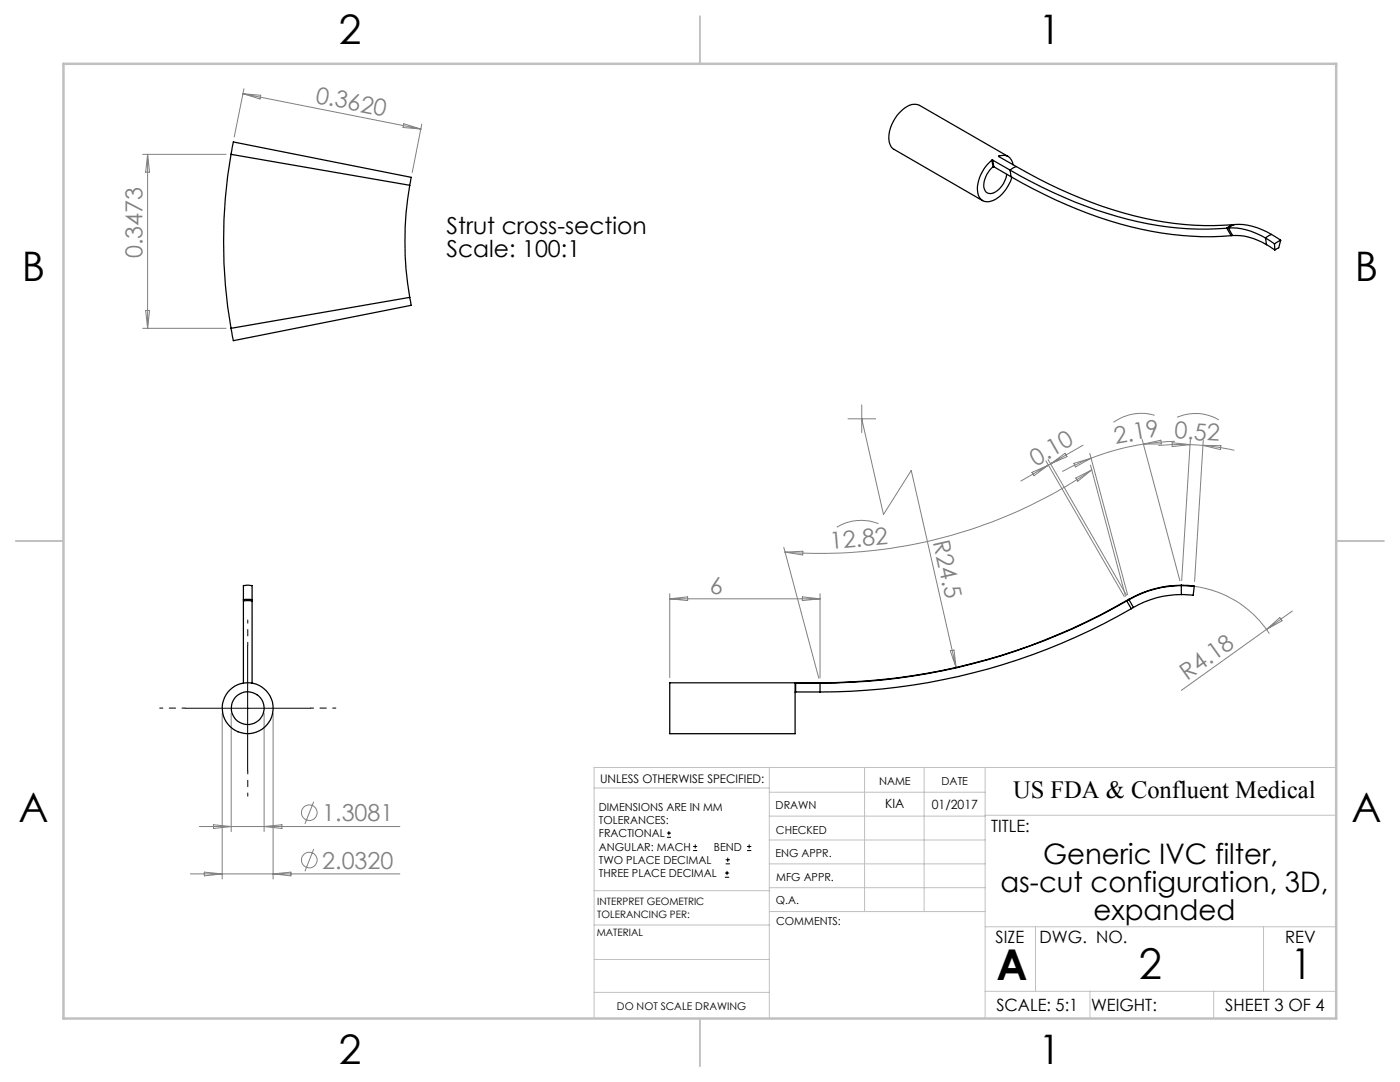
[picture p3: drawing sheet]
<svg xmlns="http://www.w3.org/2000/svg" width="279mm" height="216mm" viewBox="0 0 279 216" stroke-linecap="round" stroke-linejoin="round" font-family="sans-serif">
<g fill="none" stroke="#808080" stroke-width=".2">
<path d="M48.5 18.7l35.5 7.1M48.5 18.7l3.5 .3-.1 .8zM48.7 17.7l-2 9.6M28.5 30.8h16.6M29.5 30.8v34.7M29.5 30.8l.3 3.6h-.7zM80.6 24.7l3.4 1.1-3.6-.4zM84.2 24.8l-1.9 9.6M28.5 65.5h16.6M29.1 61.9h.7l-.3 3.6zM169.2 83.6h5.6M172 83.6l4.3 19.1 5.6-8.8 8.9 39.3"/>
<path d="M172 80.8v5.5M206 94.3l3.2-1.5-2.9 2.1zM208.7 92l15.7 27M209.2 91.7l15.6 27.1M209.2 92.8l-5.5 3.2M209.7 92.6l-.5 .2M209.7 92.6l2.8-2.1 .4 .6zM214.3 92.5l3.4-1.1-3.1 1.8zM214.7 95.4l3.2-1.6-2.8 2.2zM216.1 88.8l-6.4 3.8M217.5 90.5l7.5 28.2M217.6 92.8l7 26.2"/>
<path d="M217.7 91.4l-2.2 .9-3.5 1.8M217.9 93.8a96.4 96.4 0 0 1-61.2 16.4M227.9 87.7l7.6 28.2M228.2 88.6l3.5-.8 .1 .8zM228.2 88.6a50.4 50.4 0 0 0-10.5 2.8M230.4 82.9a9.5 9.5 0 0 0-8.2 1.4M233.9 88.3l3.6 .4-3.6 .4zM234.5 88.1l-3.1 .1-3.2 .4M234.9 83.3a9.1 9.1 0 0 1 8.3 .5M237.5 88.7l2.6 .2M237.5 88.7h-4l-2.3 .2M237.6 87.7l-1.8 28.2"/>
<path d="M240.1 88.9h3.6l-.1 .8zM240.1 88.9l3.1 .4 3.1 .6M240.1 87.9l-1.7 28.1M133.7 118.5v16.7M133.7 119.5h30M133.7 119.5l3.5-.4v.7zM156.4 109.2l7 26.1M156.7 110.2l3.5-.2v.7zM160.1 119.1l3.6 .4-3.6 .3zM163.7 118.5v16.8M175.3 104.5a9.3 9.3 0 0 0-8.3 .7M236.7 116.9a21 21 0 0 1 16.6 9.5"/>
<path d="M189.7 129.9l.7-.2 .4 3.5zM252.8 125.6l-17 12.2M252.8 125.6l2.6-2.4 .5 .7zM257.9 121.9l-5.1 3.7M44.3 142.3v33.1M46.1 142.3v23.6M52.7 142.3v23.6M54.5 142.3v33.1M62.6 159.9l-1.7 4.5M38 174.4h41.8M39.8 164.9h40M40.8 174l3.5 .4-3.5 .4z"/>
<path d="M42.6 164.6l3.5 .3-3.5 .4zM52.7 164.9l3.6-.3v.7zM54.5 174.4l3.6-.4v.8zM62.6 169.4l-1.7 4.4"/>
<circle cx="61.7" cy="162.2" r="1.55"/>
<circle cx="61.7" cy="171.6" r="1.55"/>
</g>
<g fill="none" stroke="#000" stroke-width=".2">
<path d="M49.4 128.8v25M36.9 141.3h25M133.1 167.1h.8M133.1 166.2h.8M133.5 165.8v.9M138.3 169.7h.8M138.3 168.9h.8M138.7 168.5v.8M144.7 175h.8M144.7 174.2h.8M144.8 172.4h.9M144.8 171.6h.9"/>
<path d="M145.1 173.8v.8M145.2 171.1v.9M149.1 169.7h.8M149.1 168.9h.8M149.5 168.5v.8"/>
</g>
<path d="M49.4 128.8v-5.1M36.9 141.3h-5M49.4 153.8v5.1M61.9 141.3h5.1" fill="none" stroke="#000" stroke-width=".2" stroke-dasharray="15.2 1.3 1.3 1.3" stroke-dashoffset="14.6"/>
<g fill="none" stroke="#c0c0c0" stroke-width=".2">
<path d="M118.6 157.2h34.9M153.5 153.1v50.1M153.5 158.1h43.1M172.5 153.1v28.8M184.4 153.1v28.8M196.6 153.1v50.1M266.7 153.1h-148.1v50.1M118.6 177.7h35M153.5 167.6h43.1M153.5 162.8h43.1M153.5 172.4h43.1M153.5 177.1h43.1"/>
<path d="M196.6 162.7h70.1M118.6 198h34.9M118.6 191.5h34.9M118.6 184.6h35M153.6 181.9h43M196.6 197.8h70.1M196.6 184.9h70.1M206.7 184.9v12.9M217.5 197.8v5.4M242.2 197.8v5.4M252.2 184.9v12.9"/>
</g>
<path d="M139.7 3.2v9.5M3.1 107.9h9.6M266.7 107.9h9.5M139.7 203.2v9.6" fill="none" stroke="#c0c0c0" stroke-width=".25"/>
<path d="M12.7 12.7h254v190.5h-254z" fill="none" stroke="#c0c0c0" stroke-width=".5"/>
<g fill="none" stroke="#000" stroke-width=".25">
<path d="M46.1 30.8a102.4 102.4 0 0 0 0 34.7M46.1 30.8l.5-2.5 35.5 7.1-.3 1.6M46.1 30.8l35.7 6.2M81.8 37a66.1 66.1 0 0 0 0 22.3M197.9 32h.2M197.9 32a7.2 7.2 0 0 0-2.6 7 1.97 1.97 0 0 0 2.9 1 7.5 7.5 0 0 0 3.7-4.7M197.9 32l.3 1.3M198.1 32l3.5 1.9M198.1 32l.2 1.3M198.2 33.3h.1M198.2 33.3a4.8 4.8 0 0 0-1.7 4.4 1.35 1.35 0 0 0 2.1 .6 5.1 5.1 0 0 0 2.3-3.5M198.3 33.3l3.5 2"/>
<path d="M199.4 31.2a1.97 1.97 0 0 1 2.8 1.7M199.4 31.2l3.4 2M199.4 31.2h-.1M201.2 31.2l-17.7-10.2a2.92 2.92 0 0 0-3.3 .8 7 7 0 0 0-2.6 7l.7 .9 17.8 10.3M201.6 33.9a82.8 82.8 0 0 0 33.6 11.6l3.9 .2 5.7-.2M201.6 33.9l.2 1.4M201.8 35.3a86.4 86.4 0 0 0 32.1 11.5l2 .2a50 50 0 0 0 9.8 0M202.8 33.2l-1.2 .7M202.8 33.2a82.8 82.8 0 0 0 33.6 11.6l3.9 .2 5.8-.2M81.8 59.3l.3 1.6-35.5 7.1-.5-2.5M81.8 59.3l-35.7 6.2M244.8 45.5l.9 1.5"/>
<path d="M245.1 45.5a12.9 12.9 0 0 1 7.5 2M245.1 45.5l.9 1.5M245.1 45.5h-.3M246 47a12.1 12.1 0 0 1 6.8 1.8M246 47h-.3M246.1 44.8l-1.3 .7M246.4 44.8l-1.3 .7M246.4 44.8a12.8 12.8 0 0 1 7.4 2M246.4 44.8h-.3M252.6 47.5l1.8 1.2M252.6 47.5l.2 1.3M252.8 48.8l1.6 1.1"/>
<path d="M253.8 46.8l-1.2 .7M253.8 46.8l1.8 1.1M254.4 48.7v1.2M255.6 47.9l-1.2 .8M255.6 47.9l-.4 1.5-.8 .5M48.6 119.9v16.4M48.6 119.9h1.7M48.6 119.7h1.7M48.6 119.7v-2.9h.6h1.1v2.9M48.6 119.7v.2M50.3 119.9v16.4M50.3 119.7v.2"/>
<path d="M224.8 119.8a122.3 122.3 0 0 1-61.1 16.4M224.8 119.8l.1 .1M224.9 119.9a122.6 122.6 0 0 1-61.2 16.4M224.9 119.9l.9 1.6M225.3 119.6v.1M225.3 119.6l-.5 .2M225.3 119.7l-.4 .2M225.3 119.7l.9 1.5M235.8 116.8a21.4 21.4 0 0 0-10.5 2.8M235.8 116.8l2.5 .2M235.8 116.8a21.4 21.4 0 0 0-10.5 2.9M235.8 118.6a18.6 18.6 0 0 0-9.6 2.6"/>
<path d="M235.8 116.8h.1M235.8 116.8v1.8M238.3 117l-.2 1.8-2.3-.2M158.8 138.1h-.1M158.8 136.3h4.9M158.8 138.1h4.9M158.8 136.3v1.8M163.7 136.2h-30v10.2h25v-10.1h.1M163.7 136.2v.1M163.7 136.3v1.8M225.8 121.5a124 124 0 0 1-62.1 16.6M226.2 121.2l-.4 .3"/>
<circle cx="49.4" cy="141.3" r="5.1"/>
<circle cx="49.4" cy="141.3" r="3.3"/>
</g>
<g font-size="8.5">
<text x="198.9" y="195.5">A</text>
<text x="227.3" y="195.4">2</text>
<text x="257.6" y="195.4">1</text>
</g>
<g font-size="8.1">
<text x="67.6" y="8.9">2</text>
<text x="207.3" y="8.9">1</text>
<text x="4.4" y="56.2">B</text>
<text x="270.4" y="56.2">B</text>
<text x="3.7" y="164.1">A</text>
<text x="269.7" y="164.1">A</text>
<text x="67.6" y="212.4">2</text>
<text x="207.3" y="212.4">1</text>
</g>
<g font-size="5.6">
<text x="208.2" y="172.3">Generic IVC filter,</text>
<text x="199.6" y="178">as-cut configuration, 3D,</text>
<text x="218.2" y="183.6">expanded</text>
</g>
<text font-size="4.9" x="202.2" y="159.3">US FDA &amp; Confluent Medical</text>
<g font-size="4.7" fill="#808080">
<text x="62.8" y="20.5" transform="rotate(11 62.8 20.5)">0.3620</text>
<text x="28.5" y="51.5" transform="rotate(-90 28.5 51.5)">0.3473</text>
<text x="222.6" y="88.5" transform="rotate(-10 222.6 88.5)">2.19</text>
<text x="234.3" y="87.5" transform="rotate(4 234.3 87.5)">0.52</text>
<text x="206.7" y="93.1" transform="rotate(-30 206.7 93.1)">0.10</text>
<text x="165.7" y="109.6" transform="rotate(-5 165.7 109.6)">12.82</text>
<text x="186.2" y="108.1" transform="rotate(77 186.2 108.1)">R24.5</text>
<text x="141.7" y="118.4">6</text>
<text x="236.9" y="135.8" transform="rotate(-36 236.9 135.8)">R4.18</text>
<text x="64.3" y="163.9">1.3081</text>
<text x="64.3" y="173.3">2.0320</text>
</g>
<g font-size="4.7">
<text x="89.1" y="46.8">Strut cross-section</text>
<text x="89.1" y="51.3">Scale: 100:1</text>
</g>
<g font-size="3.4">
<text x="197.8" y="166">TITLE:</text>
<text x="198.7" y="188.1">SIZE</text>
<text x="207.5" y="188.1">DWG. NO.</text>
<text x="256.5" y="188.2">REV</text>
<text x="198.8" y="201.7">SCALE: 5:1</text>
<text x="217.7" y="201.8">WEIGHT:</text>
<text x="244.5" y="201.7">SHEET 3 OF 4</text>
</g>
<g font-size="2.5">
<text x="176.7" y="161.3">KIA</text>
<text x="186" y="161.4">01/2017</text>
</g>
<text font-size="2.4" x="119.8" y="156.2">UNLESS OTHERWISE SPECIFIED:</text>
<g font-size="2.2">
<text x="119.5" y="161.8">DIMENSIONS ARE IN MM</text>
<text x="154.8" y="161.4">DRAWN</text>
<text x="175.4" y="156.6">NAME</text>
<text x="187.9" y="156.7">DATE</text>
<text x="119.5" y="164.4">TOLERANCES:</text>
<text x="119.5" y="167.1">FRACTIONAL</text>
<text x="154.9" y="166.3">CHECKED</text>
<text x="119.5" y="169.7">ANGULAR: MACH</text>
<text x="119.5" y="172.4">TWO PLACE DECIMAL</text>
<text x="142.5" y="169.7">BEND</text>
<text x="154.8" y="171">ENG APPR.</text>
<text x="119.5" y="175">THREE PLACE DECIMAL</text>
<text x="154.9" y="175.7">MFG APPR.</text>
<text x="154.9" y="180.4">Q.A.</text>
<text x="154.9" y="184.6">COMMENTS:</text>
</g>
<text font-size="2.1" x="123.1" y="201.6">DO NOT SCALE DRAWING</text>
<g font-size="2">
<text x="119.2" y="180.6">INTERPRET GEOMETRIC</text>
<text x="119.2" y="183.1">TOLERANCING PER:</text>
<text x="119.1" y="186.7">MATERIAL</text>
</g>
</svg>
